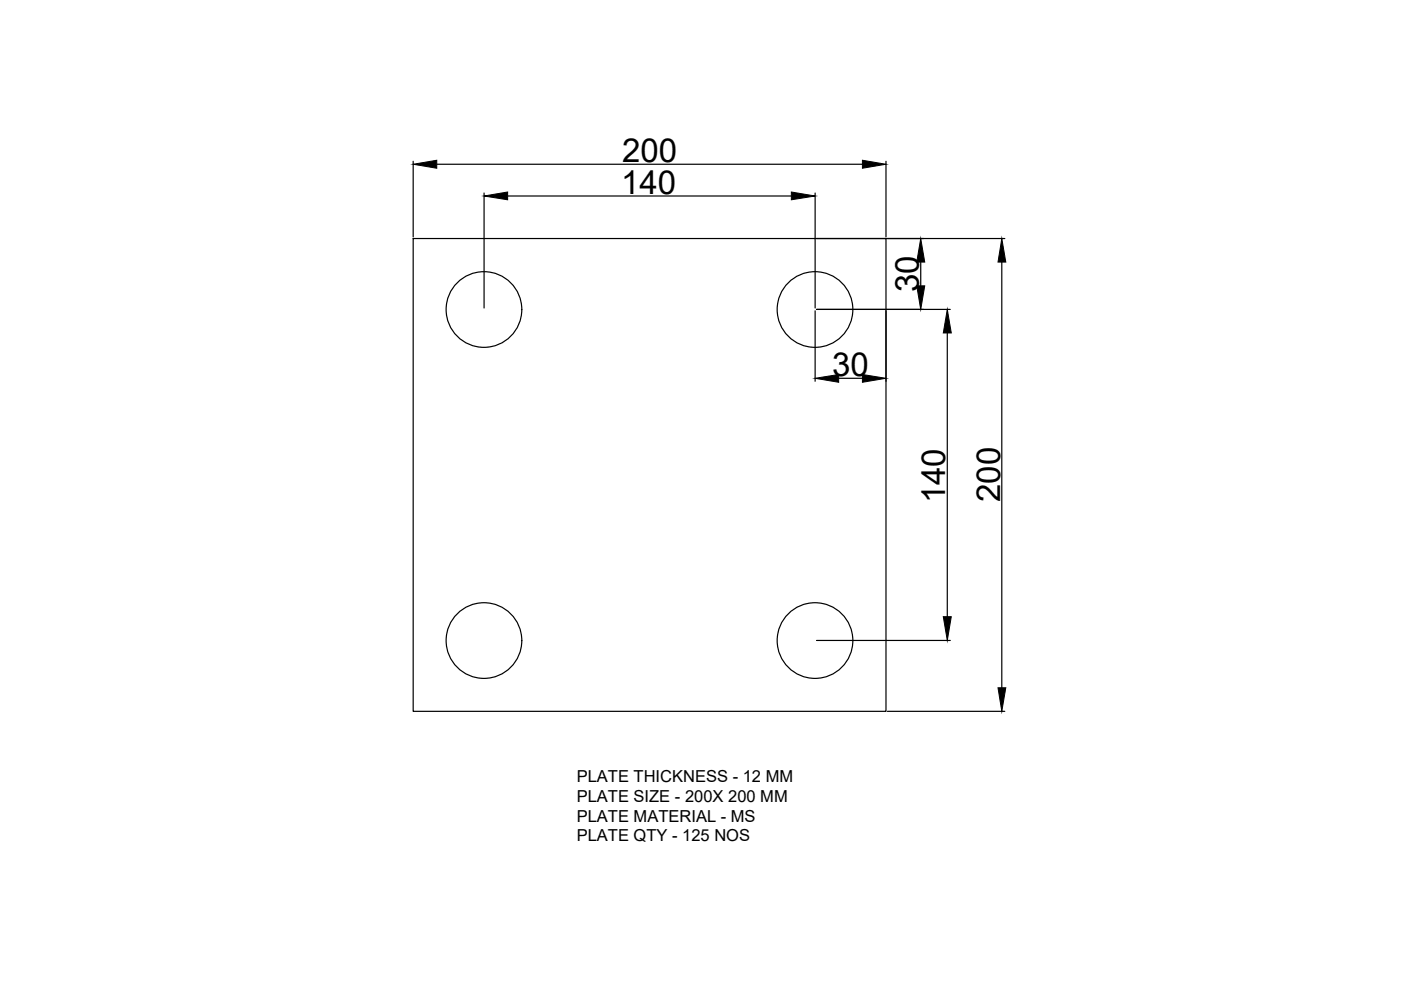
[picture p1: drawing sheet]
<svg xmlns="http://www.w3.org/2000/svg" width="297mm" height="210mm" viewBox="0 0 297 210" stroke-linecap="round" stroke-linejoin="round" font-family="sans-serif">
<!-- layer: 0 -->
<g fill="none" stroke="#000" stroke-width=".25">
<path d="M87.6 34.2v16M92.6 34.8h90.3M187.8 34.2v16M87.6 50.6h100.2v100.2h-100.2zM102.6 40.9v24.4M107.6 41.6h60.2M172.8 40.9v24.4M173.1 50.6h39.9M195.2 55.6v5M212.4 55.6v90.2M172.8 65.9v14.9M173.1 65.6h28.4"/>
<path d="M187.8 65.9v14.9M200.8 70.6v60.2M177.8 80.2h5.1M173.1 135.8h28.4M188.1 150.8h24.9"/>
<circle cx="102.6" cy="65.6" r="8"/>
<circle cx="172.8" cy="65.6" r="8"/>
<circle cx="102.6" cy="135.8" r="8"/>
<circle cx="172.8" cy="135.8" r="8"/>
</g>
<path d="M87.6 34.8l5-.8v1.7zM182.9 34l4.9 .8-4.9 .9zM102.6 41.6l5-.9v1.7zM167.8 40.7l5 .9-5 .8zM195.2 50.6l.9 5h-1.7zM212.4 50.6l.8 5h-1.6zM172.8 80.2l5-.8v1.7zM182.9 79.4l4.9 .8-4.9 .9zM194.4 60.6h1.7l-.9 5zM200.8 65.6l.9 5h-1.7zM200 130.8h1.7l-.9 5zM211.6 145.8h1.6l-.8 5z" fill="#000" stroke="#000" stroke-width=".21"/>
<g font-size="7">
<text x="131.9" y="34.4">200</text>
<text x="131.7" y="41.1">140</text>
<text x="194.8" y="62" transform="rotate(-90 194.8 62)">30</text>
<text x="176.5" y="79.8">30</text>
<text x="200.4" y="106.8" transform="rotate(-90 200.4 106.8)">140</text>
<text x="212" y="106.5" transform="rotate(-90 212 106.5)">200</text>
</g>
<g font-size="3.5">
<text x="122.3" y="165.7">PLATE THICKNESS - 12 MM</text>
<text x="122.3" y="170">PLATE SIZE - 200X 200 MM</text>
<text x="122.3" y="174.2">PLATE MATERIAL - MS</text>
<text x="122.3" y="178.4">PLATE QTY - 125 NOS</text>
</g>
</svg>
